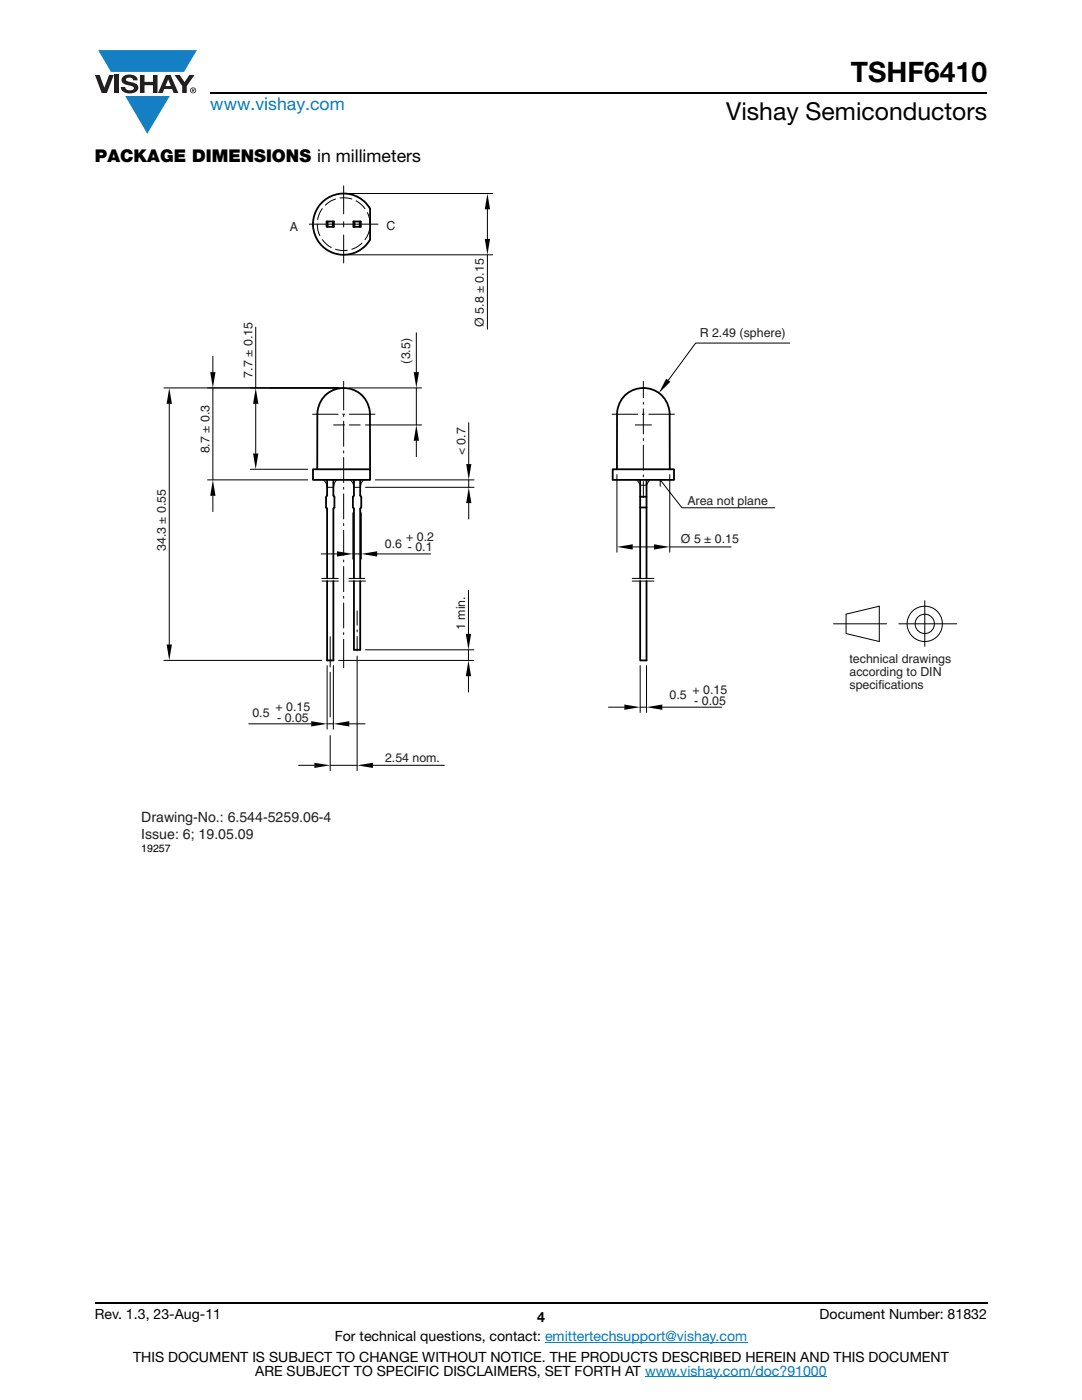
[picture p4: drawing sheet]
<svg xmlns="http://www.w3.org/2000/svg" width="216mm" height="279mm" viewBox="0 0 216 279" stroke-linecap="round" stroke-linejoin="round" font-family="sans-serif">
<g fill="#147fc3">
<path d="M19.6 10h19.7l-2.6 4.3h-1.1h-13.5z"/>
<path d="M25 19.2h8.9l-4.5 7.5z"/>
</g>
<g fill="#231f20">
<path d="M18.9 15h1l.9 2.5 1-2.5h.9l-1.4 3.6h-1z"/>
<path d="M22.9 15h.9v3.6h-.9z"/>
<path d="M24.6 15.3a2.1 2.1 0 0 1 2.8 .3l.1 .4h-.9a.79 .79 0 0 0-.7-.5 .79 .79 0 0 0-.8 .4l.3 .3 1 .2a1.08 1.08 0 0 1 1.2 1 1.08 1.08 0 0 1-1.1 1.2 1.73 1.73 0 0 1-2.4-1.2h.9a.96 .96 0 0 0 .8 .6 .96 .96 0 0 0 .9-.4 1.31 1.31 0 0 0-1.2-.6 1.03 1.03 0 0 1-1.1-.6 1.03 1.03 0 0 1 .2-1.1z"/>
<path d="M27.9 15h.9v1.3h1.7v-1.3h.9v3.6h-.9v-1.6h-1.7v1.6h-.9z"/>
<path d="M34.8 15h1.1l.9 1.4 1-1.4h1l-1.5 2.2v1.4h-.9v-1.4z"/>
<path d="M33.6 15.9l.5 1.3h-1.1zM33.1 15l-1.6 3.6h1l.3-.8h1.5l.3 .8h1l-1.6-3.6z"/>
<path d="M38.1 18a.46 .46 0 0 1 .9 0 .46 .46 0 0 1-.9 0zM37.9 18a.6 .6 0 0 0 1.2 0 .6 .6 0 0 0-1.2 0z"/>
<path d="M38.4 17.8h.2v.2h-.2zM38.3 17.7v.7h.1v-.3l.4 .3-.2-.3 .2-.2-.1-.2z"/>
</g>
<path d="M42 18.6h155M18.9 260h178.1" fill="none" stroke="#000" stroke-width=".36"/>
<path d="M108.8 267.9h40.3M128.7 274.8h36.3" fill="none" stroke="#007ec4" stroke-width=".2"/>
<path d="M28.2 37h162.8v133.5h-162.8z" fill="#fff"/>
<g fill="none" stroke="#000" stroke-width=".2">
<path d="M66.9 39.7l-.8 .4-1.2 .8M67.9 39.5h1.3l1 .2M68.6 37.1v5.6M69.6 38.6h28.7M61.7 44.7h13.7M63.3 44.7l.2 1.3 .3 1M64.3 41.6l-.4 .7-.5 1.5M64.3 47.8l.8 .9 1 .7M66.9 49.7l1 .3 1.4-.1M68.6 44.3v1M68.6 46.9v5.6M69.6 50.9h28.7"/>
<path d="M71 40.1l1.1 .7 .7 .8M72.2 48.5l-1.2 .9-.8 .3M73.3 42.4l.4 1.1 .1 1.2M73.8 45.6l-.3 1-.7 1.2M97.3 41.8v5.9M97.3 50.9v14.8M32.7 77.4h35.4M42.5 71.1v3.2M42.5 77.4v18.4M51 65.3v12.1M68.6 76.1v5.7M69.6 77.4h14.5"/>
<path d="M83.1 66.4v7.9M83.1 77.4v7.4M128.4 76.1v3.2M157.6 68.5h-18.8l-5.5 7.4M33.8 80.6v48M41.4 95.8h20M42.5 98.9v3.2M50 93.7h11.4M51 80.6v9.9M62.4 82.7h5.1M64.6 95.8l.5 .6 .2 .9h1.2l.2-.9 .5-.6M66.6 84.8h2.2"/>
<path d="M68.4 82.7h.4M68.6 82.8v.3M68.6 84.1v5M68.6 90v.4M68.6 91.3v5M68.6 97.3v.3M68.6 98.6v5M69.7 84.8h2.2M69.7 82.7h5.1M70 95.8l.4 .6 .2 .9h1.3l.2-.9 .5-.6M72.9 97.3h21.7M72.9 84.8h11.2"/>
<path d="M74.9 95.8h19.7M83.1 88v3.1M93.5 84.3v8.3M93.5 95.8v1.5M122.1 82.7h5.1M123.1 94.7v15.5M126.7 84.8h3.3M127.1 95.8l.6 1h1.3l.7-1M128.2 82.7h.4M128.4 80.3v.4M128.4 81.6v5M128.4 87.5v.4"/>
<path d="M128.4 88.8v5M128.4 94.8v.4M128.4 96.1v3.2M129.5 82.7h5.1M131.7 97v-1.2l4.4 5.5h18.5M133.6 94.7v15.5M64.1 110.5h3.1M64.2 115.4h3.3M64.3 116h3.2M68.6 104.5v.4M68.6 105.8v5M68.6 111.8v.3"/>
<path d="M68.6 113.1v5M68.6 119v.4M69.6 116h3.3M69.6 115.4h3.2M70.4 110.5h1.7M70.4 102.3v9.3M72.1 102.3v9.3M75.3 110.5h10.6M93.5 117.8v8.7M93.5 100.4v3.2M126.1 116h4.4M126.1 115.4h4.4"/>
<path d="M126.3 109.2h4.2M133.6 109.2h12.3M184.5 119.9v9.1M32.7 131.8h31.5M65.3 132.8v12.7M65.9 127.1v6M65.9 134.2v8.9M66.5 132.8v12.7M67.6 131.8h26.9M68.6 120.3v5M68.6 126.3v.3M68.6 127.6v5.7"/>
<path d="M71.3 121.9v2.9M71.3 125.7v.4M71.3 127v2.9M71.3 130.9v22.9M72.9 129.7h21.6M93.5 129.7v2.1M93.5 135v3.1M127.7 132.8v9.4M129 132.8v9.4M166.3 124.5h10.6M168.8 122.6l6.7-1.6v7l-6.7-1.6zM179.3 124.5h11.6"/>
<path d="M49.6 144.5h12.5M59.6 152.7h3.1M65.3 144.5h1.2M65.9 146.8v7M65.9 152.7h5.4M69.7 144.5h3.1M74.4 152.7h14.3M121.4 141.1h3.2M127.7 141.1h1.3M132.2 141.1h11.8"/>
<circle cx="184.5" cy="124.5" r="3.5"/>
<circle cx="184.5" cy="124.5" r="1.93"/>
</g>
<g fill="#000">
<path d="M97.3 38.6l.5 3.2h-1.1zM96.7 47.7h1.1l-.5 3.2zM41.9 74.3h1.1l-.5 3.1zM82.5 74.3h1.1l-.5 3.1zM132.9 75.6l.9 .6-2.3 2.2zM33.8 77.4l.5 3.2h-1.1zM42.5 95.8l.5 3.1h-1.1zM50.5 90.5h1.1l-.6 3.2zM51 77.4l.6 3.2h-1.1zM83.1 84.8l.5 3.2h-1.1zM93 92.6h1.1l-.6 3.2zM67.2 110l3.2 .5-3.2 .6z"/>
<path d="M72.1 110.5l3.2-.5v1.1zM93.5 97.3l.6 3.1h-1.1zM123.1 109.1l3.2-.5v1.1zM130.5 108.6l3.1 .5-3.1 .6zM33.2 128.6h1.1l-.5 3.2zM93.5 131.8l.5 3.2h-1.1zM92.9 126.5h1.1l-.5 3.2zM62.1 143.9l3.2 .6-3.2 .5zM62.7 152.2l3.2 .5-3.2 .6zM66.5 144.5l3.2-.6v1.1zM71.3 152.7l3.1-.5v1.1zM124.6 140.6l3.1 .5-3.1 .6z"/>
<path d="M129 141.1l3.2-.5v1.1z"/>
</g>
<g fill="none" stroke="#000" stroke-width=".36">
<path d="M64.6 40.1a6.1 6.1 0 0 1 9.2 1.5v6.2a6.1 6.1 0 0 1-9.2 1.6 6.1 6.1 0 0 1 0-9.3zM65.2 44.2h1.4v1.1h-1.4zM65.4 44.2v1.1M66.4 44.2v1.1M70.5 44.2h1.5v1.1h-1.5zM70.7 44.2v1.1M71.8 44.2v1.1M62.5 93.7h11.3v2.1h-11.3zM63.3 93.7v-11a5.2 5.2 0 0 1 5.3-5.3 5.2 5.2 0 0 1 5.2 5.3v11M65.3 95.8v3l-.2 .3v2.2l.2 .3v13.8M66.5 95.8v3l.2 .3v2.2l-.2 .3v13.8M70.6 95.8v3l-.2 .3v2.2l.2 .3v13.8"/>
<path d="M71.9 95.8v3l.2 .3v2.2l-.2 .3v13.8M122.3 93.7h12.2v2.1h-12.2zM123.1 93.7v-11a5.2 5.2 0 0 1 5.3-5.3 5.2 5.2 0 0 1 5.2 5.3v11M127.7 99.1h1.3M127.7 95.8v19.6M129 95.8v19.6M65.3 116v15.8h1.2v-15.8M70.6 116v13.7h1.3v-13.7M127.7 101.3h1.3M127.7 116v15.8h1.3v-15.8"/>
</g>
<text font-size="5.6" x="169.8" y="16.4">TSHF6410</text>
<text font-size="4.9" x="144.9" y="24">Vishay Semiconductors</text>
<text font-size="3.5" fill="#007ec4" x="42" y="21.9">www.vishay.com</text>
<text font-size="3.5" x="18.9" y="32.3">PACKAGE DIMENSIONS in millimeters</text>
<g font-size="2.8" fill="#231f20">
<text x="28.2" y="164.1">Drawing-No.: 6.544-5259.06-4</text>
<text x="28.2" y="167.5">Issue: 6; 19.05.09</text>
</g>
<g font-size="2.8">
<text x="18.9" y="263.3">Rev. 1.3, 23-Aug-11</text>
<text x="107.2" y="263.8">4</text>
<text x="163.6" y="263.3">Document Number: 81832</text>
<text x="66.8" y="267.7">For technical questions, contact: emittertechsupport@vishay.com</text>
<text x="26.5" y="271.7">THIS DOCUMENT IS SUBJECT TO CHANGE WITHOUT NOTICE. THE PRODUCTS DESCRIBED HEREIN AND THIS DOCUMENT</text>
<text x="50.9" y="274.6">ARE SUBJECT TO SPECIFIC DISCLAIMERS, SET FORTH AT www.vishay.com/doc?91000</text>
</g>
<g font-size="2.5" fill="#231f20">
<text x="57.8" y="46">A</text>
<text x="77.1" y="45.9">C</text>
<text x="96.5" y="65.2" transform="rotate(-90 96.5 65.2)">Ø 5.8 ± 0.15</text>
<text x="139.6" y="67.3">R 2.49 (sphere)</text>
<text x="50.4" y="75.3" transform="rotate(-90 50.4 75.3)">7.7 ± 0.15</text>
<text x="81.9" y="72.6" transform="rotate(-90 81.9 72.6)">(3.5)</text>
<text x="41.8" y="90.5" transform="rotate(-90 41.8 90.5)">8.7 ± 0.3</text>
<text x="92.9" y="90.9" transform="rotate(-90 92.9 90.9)">&lt; 0.7</text>
<text x="137.2" y="100.8">Area not plane</text>
<text x="81.1" y="107.9">+ 0.2</text>
<text x="33.1" y="110" transform="rotate(-90 33.1 110)">34.3 ± 0.55</text>
<text x="76.8" y="109.4">0.6</text>
<text x="81.4" y="110.1">- 0.1</text>
<text x="135.9" y="108.4">Ø 5 ± 0.15</text>
<text x="92.8" y="125.7" transform="rotate(-90 92.8 125.7)">1 min.</text>
<text x="169.5" y="132.3">technical drawings</text>
<text x="169.5" y="134.9">according to DIN</text>
<text x="169.5" y="137.5">specifications</text>
<text x="50.4" y="143">0.5</text>
<text x="55" y="142">+ 0.15</text>
<text x="133.6" y="139.5">0.5</text>
<text x="138.2" y="138.5">+ 0.15</text>
<text x="138.5" y="140.6">- 0.05</text>
<text x="55.3" y="144.1">- 0.05</text>
<text x="76.8" y="152.1">2.54 nom.</text>
</g>
<text font-size="2.1" x="28.2" y="170">19257</text>
</svg>
